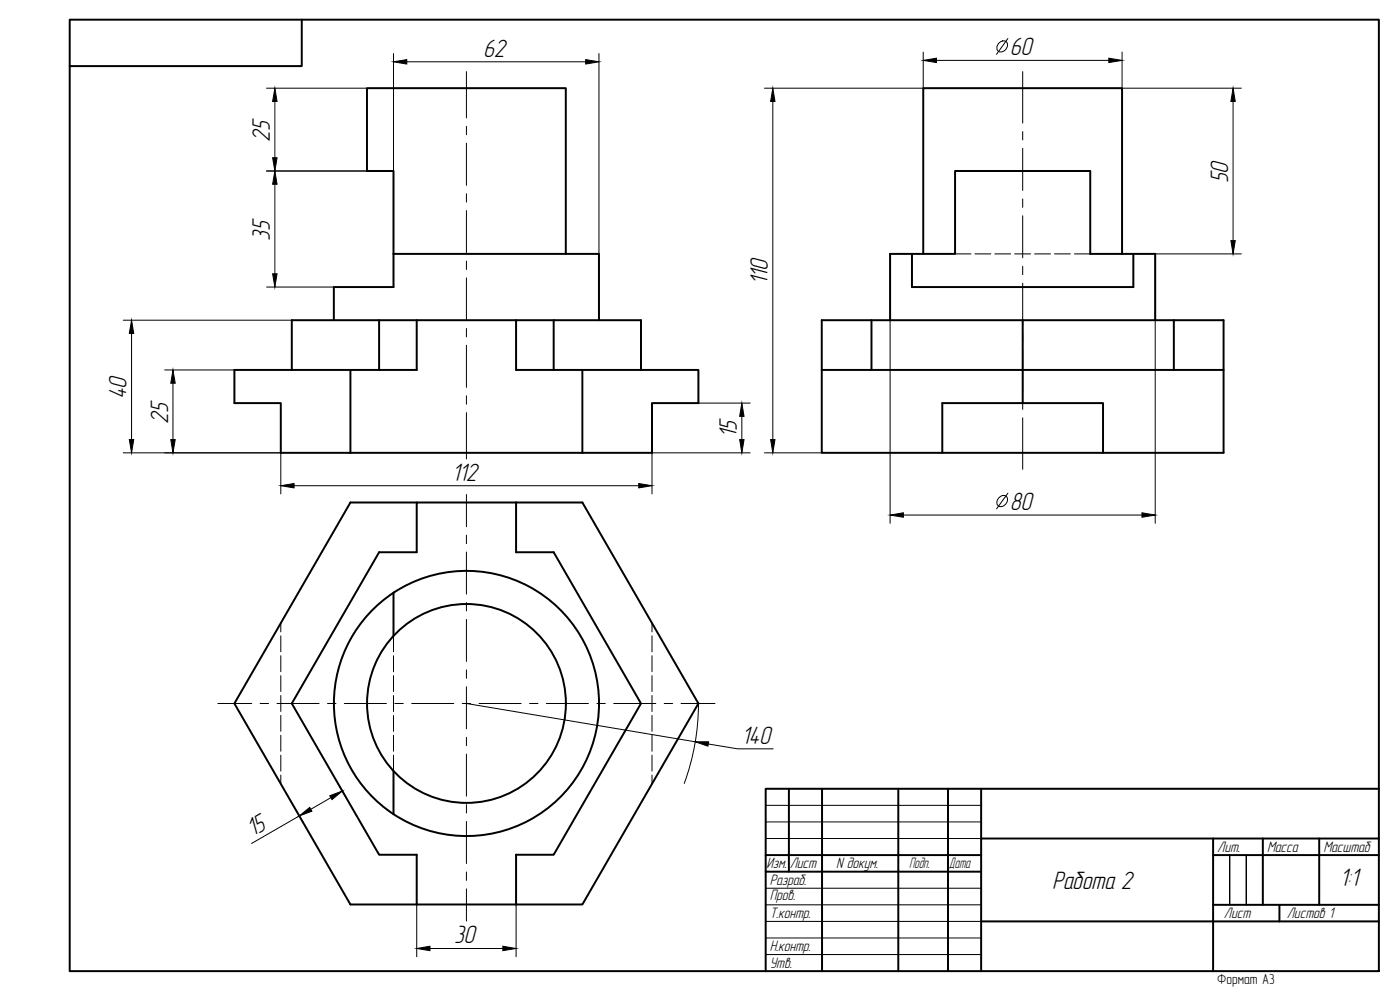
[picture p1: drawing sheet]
<svg xmlns="http://www.w3.org/2000/svg" width="420mm" height="297mm" viewBox="0 0 420 297" stroke-linecap="round" stroke-linejoin="round" font-family="sans-serif">
<!-- layer: 0 -->
<path d="M229.8 241.6h64.7M229.8 246.6h64.7M229.8 251.6h64.7M229.8 266.5h64.7M229.8 271.5h64.7M229.8 276.5h64.7M369 271.5v-14.9v14.9M374 271.5v-14.9v14.9M229.8 281.4h64.7M229.8 286.4h64.7" fill="none" stroke="#000" stroke-width=".3"/>
<g fill="none" stroke="#000" stroke-width=".59">
<path d="M20.9 5.9h392.9v285.5h-392.9zM90.6 5.9v13.9h-69.7M118.1 76.2v-24.9h-8v-24.8h59.7v49.7M118.1 76.2h61.7v19.9M118.1 76.2v9.9h-17.9v10M273.7 76.2h12.9v-24.9h40.6v24.9h19.5v19.9M273.7 76.2v9.9h66.4v-9.9M273.7 76.2h-6.6v19.9M277.1 76.2v-49.7h59.6v49.7M113.8 96.1v14.9M125.1 96.1v14.9h-54.8v9.9h14v15h20.9M154.9 96.1v14.9h54.7v9.9h-13.9v15h-90.5"/>
<path d="M166.2 96.1v14.9M246.6 96.1h120.6v39.8h-120.6zM261.5 96.1v14.9M306.9 96.1v14.9h60.3M352.3 96.1v14.9M87.6 111v-14.9h104.8v14.9M105.2 111v24.9M174.8 111v24.9M246.6 111h60.3v9.9M306.9 120.9h24.1v15M306.9 120.9h-24.1v15M125.1 150.8h-19.9l-34.9 60.3 34.9 60.3h49.7"/>
<path d="M154.9 150.8h19.9l34.8 60.3-34.8 60.3h-19.9M154.9 150.8h-29.8v14.9h-11.3l-26.2 45.4 26.2 45.4h11.3v14.9M154.9 150.8v14.9h11.3l26.2 45.4-26.2 45.4h-11.3v14.9M118.1 177.8v13M118.1 177.8a39.8 39.8 0 0 1 61.7 33.3 39.8 39.8 0 0 1-61.7 33.2M118.1 177.8a39.8 39.8 0 0 0 0 66.5M118.1 231.4v12.9M236.8 236.7v24.8M246.7 236.7v54.7M269.6 236.7v54.7M284.5 236.7v54.7M294.5 236.7v54.7"/>
<path d="M413.8 236.7h-184v54.7M229.8 256.6h64.7M294.5 251.6h119.3M364.1 256.6h49.7M364.1 251.6v39.8M379 251.6v19.9M395.9 251.6v19.9M229.8 261.5h64.7M294.5 276.5h119.3M364.1 271.5h49.7M384 271.5v5"/>
<circle cx="140" cy="211.1" r="29.8"/>
</g>
<g fill="none" stroke="#000" stroke-width=".3">
<path d="M286.6 76.2h4.8M292.6 76.2h4.8M298.6 76.2h4.7M304.5 76.2h4.8M310.5 76.2h4.8M316.5 76.2h4.7M322.4 76.2h4.8M84.3 187v2.6M84.3 190.8v4.8M84.3 196.7v4.8M118.1 190.8v4.8M118.1 196.7v4.8"/>
<path d="M195.7 187v2.6M195.7 190.8v4.8M195.7 196.7v4.8M84.3 202.7v4.8M84.3 208.7v4.8M84.3 214.7v4.7M118.1 202.7v4.8M118.1 208.7v4.8M118.1 214.7v4.7M195.7 202.7v4.8M195.7 208.7v4.8M195.7 214.7v4.7"/>
<path d="M84.3 220.6v4.8M84.3 226.6v4.8M84.3 232.6v2.6M118.1 220.6v4.8M118.1 226.6v4.8M195.7 220.6v4.8M195.7 226.6v4.8M195.7 232.6v2.6"/>
</g>
<g fill="none" stroke="#000" stroke-width=".3">
<path d="M140 21.5v13.9M140 37.9v2.5M306.9 21.5v15.4M306.9 39.5v2.5M140 43v12.6M140 58.1v2.5M306.9 44.5v12.7M306.9 59.7v2.5M140 63.2v12.6M140 78.3v2.6M306.9 64.7v12.7M306.9 79.9v2.5"/>
<path d="M140 83.4v12.6M140 98.6v2.5M306.9 84.9v12.7M140 103.6v12.6M140 118.7v2.6M306.9 100.1v2.5M306.9 105.2v12.6M140 123.8v13.9M306.9 120.3v2.5M306.9 125.4v15.4M140 148.4v9.7M140 160.6v2.5"/>
<path d="M140 165.6v12.7M140 180.8v2.5M140 185.8v12.7M65.4 211.1h10.2M78.1 211.1h2.5M83.1 211.1h12.7M98.3 211.1h2.5M103.3 211.1h12.7M118.5 211.1h2.5M123.6 211.1h12.6M138.7 211.1h2.5M140 201v2.5"/>
<path d="M140 206.1v12.6M143.8 211.1h12.6M158.9 211.1h2.5M164 211.1h12.6M179.1 211.1h2.6M184.2 211.1h12.6M199.3 211.1h2.6M204.4 211.1h10.2M140 221.2v2.5M140 226.3v12.6M140 241.4v2.5M140 246.5v12.6"/>
<path d="M140 261.6v2.6M140 266.7v9.7"/>
</g>
<g fill="none" stroke="#000" stroke-width=".3">
<path d="M118.1 16.1v35.2M122.1 18.5h53.7M179.8 16.1v60.1M277.1 15.6v10.9h-47.7M281.1 18.1h51.7M299.7 13a1.55 1.55 0 0 1 2.6 0 2.04 2.04 0 0 1-.6 2 2.04 2.04 0 0 1-2.1 .3 1.75 1.75 0 0 1 .1-2.3zM302.5 11.6l-3.4 4.7M336.7 15.6v10.9h35.8M80 26.5h30.1M82.5 30.4v16.9M231.9 30.4v101.5M370.1 30.4v41.8"/>
<path d="M80 51.3h30.1M82.5 55.3v26.8M267.1 76.2v80.8M372.5 76.2h-25.8v80.8M37 96.1h50.6M80 86.1h20.2M39.5 100.1v31.8M49.4 111h20.9M51.9 115v16.9M37 135.9h47.3v12.3M209.6 120.9h15.5M222.6 124.9v7"/>
<path d="M225.1 135.9h-29.4v12.3M229.4 135.9h17.2M88.3 145.7h103.4M271.1 154.5h71.6M299.7 149.4a1.53 1.53 0 0 1 2.6 0 2.05 2.05 0 0 1-2.7 2.4 1.75 1.75 0 0 1 .1-2.4zM302.5 148l-3.4 4.7M140 211.1l68.6 11.5M209.6 211.1a69.6 69.6 0 0 1-4.2 24M99.3 239.3l-6 3.5M100.7 233.8l3.3 5.7M212.6 223.2l8.8 1.5h10.6M87.8 241.2l3.3 5.8"/>
<path d="M89.8 244.8l-14.3 8.3M125.1 271.4v15.7M154.9 271.4v15.7M129 284.6h21.9"/>
</g>
<g fill="#000" stroke="#000" stroke-width=".3">
<path d="M118.1 18.5l4-.6v1.3zM175.8 17.9l4 .6-4 .7zM277.1 18.1l4-.6v1.3zM332.8 17.5l3.9 .6-3.9 .7zM82.5 26.5l.6 3.9h-1.3zM231.9 26.5l.7 3.9h-1.3zM370.1 26.5l.6 3.9h-1.3zM81.8 47.3h1.3l-.6 4zM82.5 51.3l.6 4h-1.3zM369.4 72.2h1.3l-.6 4zM81.8 82.1h1.3l-.6 4zM39.5 96.1l.6 4h-1.3z"/>
<path d="M51.9 111l.7 4h-1.3zM38.8 131.9h1.3l-.6 4zM51.3 131.9h1.3l-.7 4zM222.6 120.9l.7 4h-1.3zM222 131.9h1.3l-.7 4zM231.3 131.9h1.3l-.7 4zM84.3 145.7l4-.6v1.3zM191.7 145.1l4 .6-4 .7zM267.1 154.5l4-.6v1.3zM342.7 153.9l4 .6-4 .7zM99 238.8l3.8-1.5-3.2 2.6zM208.6 222.6h4.1l-.2 1.3z"/>
<path d="M89.8 244.8l3.1-2.5 .7 1.1zM125.1 284.6l3.9-.7v1.3zM150.9 283.9l4 .7-4 .6z"/>
</g>
<g font-size="7.8">
<text x="145" y="17.1">62</text>
<text x="303.1" y="16.6">60</text>
<text x="81" y="42.6" transform="rotate(-90 81 42.6)">25</text>
<text x="368.6" y="55" transform="rotate(-90 368.6 55)">50</text>
<text x="81" y="72.2" transform="rotate(-90 81 72.2)">35</text>
<text x="230.4" y="85.6" transform="rotate(-90 230.4 85.6)">110</text>
<text x="38" y="119.8" transform="rotate(-90 38 119.8)">40</text>
<text x="50.4" y="127.1" transform="rotate(-90 50.4 127.1)">25</text>
<text x="221.2" y="131.6" transform="rotate(-90 221.2 131.6)">15</text>
<text x="135.6" y="144.2">112</text>
<text x="303.1" y="153">80</text>
<text x="222.5" y="223.2">140</text>
<text x="75.7" y="251.2" transform="rotate(-30 75.7 251.2)">15</text>
<text x="315.8" y="266.7">Работа 2</text>
<text x="402.1" y="265.8">1:1</text>
<text x="136.3" y="283.1">30</text>
</g>
<g font-size="4.7">
<text x="365.3" y="255.6">Лит.</text>
<text x="380.2" y="255.6">Масса</text>
<text x="397.2" y="255.6">Масштаб</text>
<text x="230" y="260.5">Изм.</text>
<text x="237" y="260.5">Лист</text>
<text x="250.9" y="260.5">N докум.</text>
<text x="272.8" y="260.5">Подп.</text>
<text x="284.8" y="260.5">Дата</text>
<text x="231" y="265.5">Разраб.</text>
<text x="231" y="270.1">Пров.</text>
<text x="231" y="275.5">Т.контр.</text>
<text x="367.3" y="275.5">Лист</text>
<text x="386.2" y="275.5">Листов 1</text>
<text x="231" y="285.4">Н.контр.</text>
<text x="231" y="290.4">Утв.</text>
</g>
<text font-size="4.4" x="365.3" y="295.4">Формат А3</text>
</svg>
